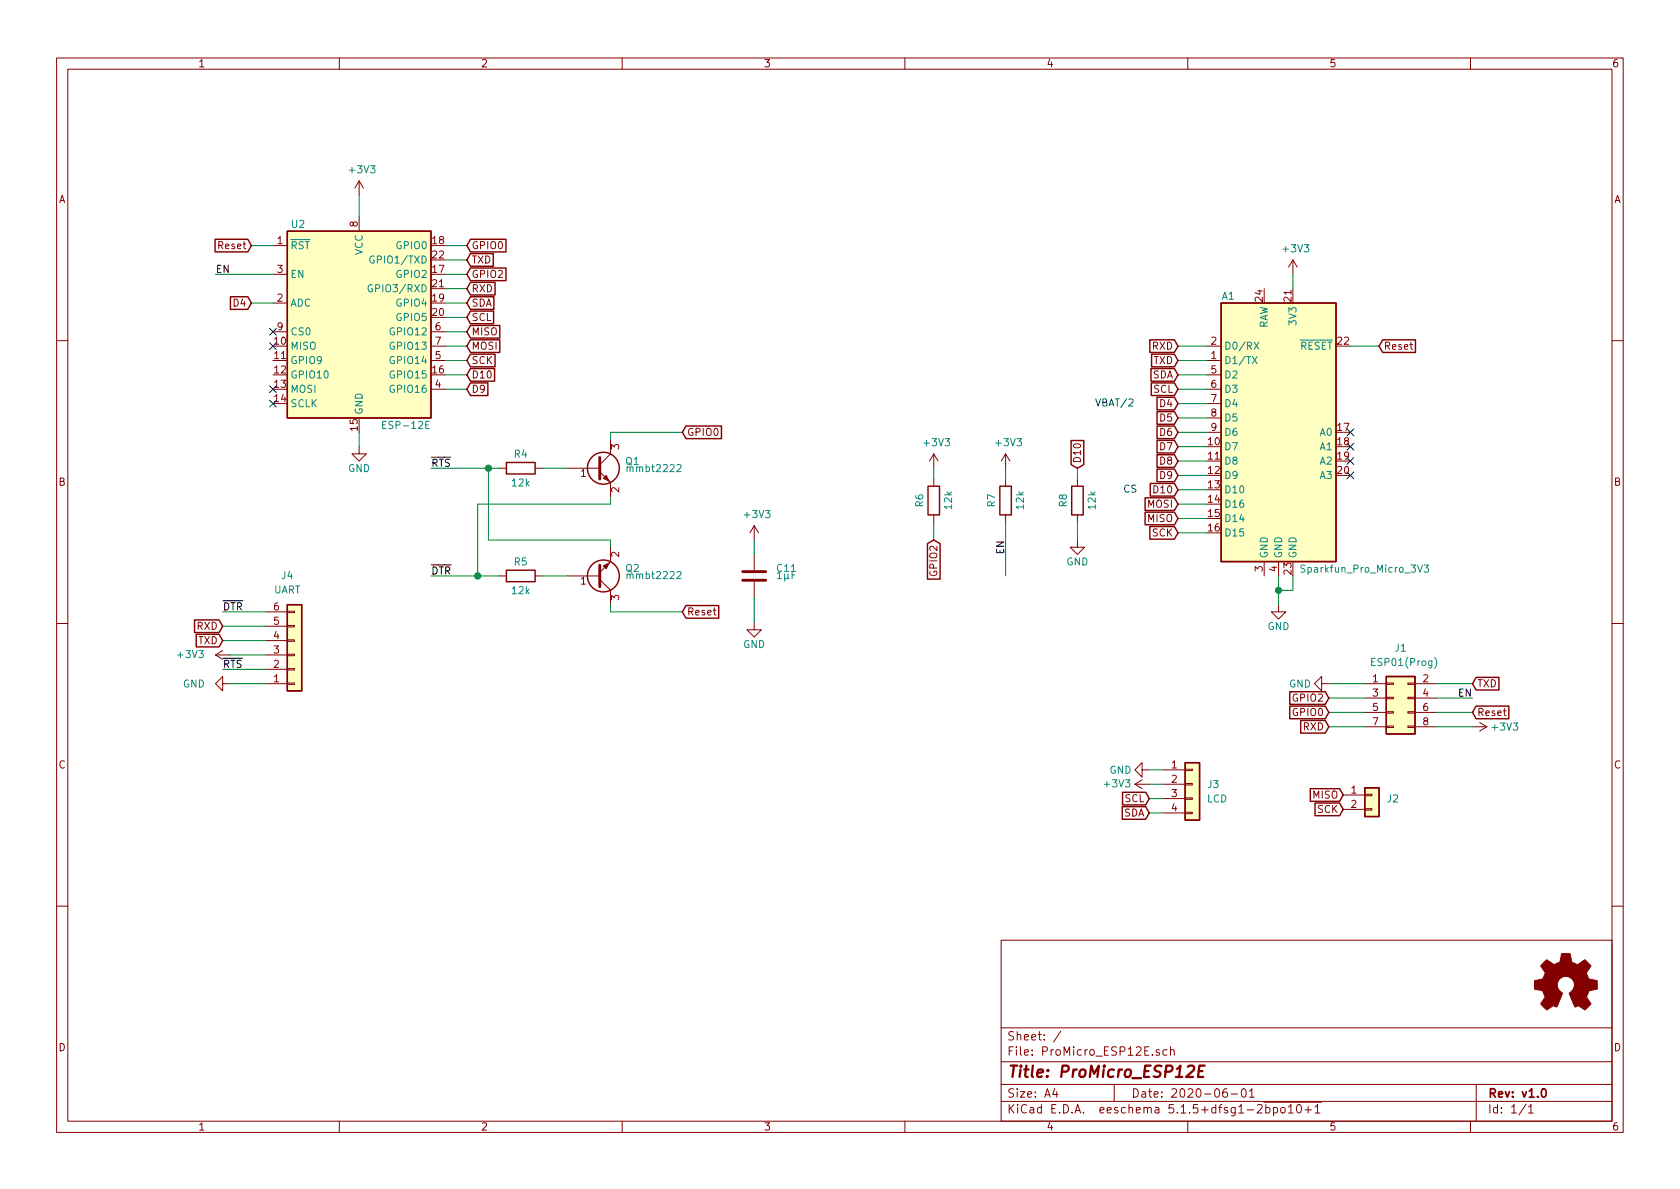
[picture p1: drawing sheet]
EESchema Schematic File Version 4
EELAYER 30 0
EELAYER END
$Descr A4 11693 8268
encoding utf-8
Sheet 1 1
Title "ProMicro_ESP12E"
Date "2020-06-01"
Rev "v1.0"
Comp ""
Comment1 ""
Comment2 ""
Comment3 ""
Comment4 ""
$EndDescr
Wire Wire Line
	9400 2400 9600 2400
Text GLabel 9600 2400 2    50   Input ~ 0
Reset
$Comp
L power:+3V3 #PWR0102
U 1 1
P 9000 1900
F 0 "#PWR0102" H 9000 1750 50  0001 C CNN
F 1 "+3V3" H 9020 2080 50  0000 C CNN
F 2 "" H 9000 1900 50  0001 C CNN
F 3 "" H 9000 1900 50  0001 C CNN
	1    9000 1900
	1    0    0    -1  
$EndComp
Wire Wire Line
	9000 1900 9000 2000
Text GLabel 8200 3200 0    50   Input ~ 0
D8
Wire Wire Line
	8200 3200 8400 3200
Wire Wire Line
	8200 3100 8400 3100
Wire Wire Line
	8200 3300 8400 3300
Text GLabel 8200 3300 0    50   Input ~ 0
D9
$Comp
L MCU_Module:Sparkfun_Pro_Micro_3V3 A1
U 1 1
P 8900 3000
F 0 "A1" H 8550 3950 50  0000 C CNN
F 1 "Sparkfun_Pro_Micro_3V3" H 9500 2050 50  0000 C CNN
F 2 "Module:Sparkfun_Pro_Micro" H 8900 3000 50  0001 C CIN
F 3 "https://www.sparkfun.com/products/12587" H 8900 2000 50  0001 C CNN
	1    8900 3000
	1    0    0    -1  
$EndComp
Wire Wire Line
	8200 2400 8400 2400
Wire Wire Line
	8200 2700 8400 2700
Wire Wire Line
	8200 2600 8400 2600
Wire Wire Line
	8200 2500 8400 2500
Wire Wire Line
	8200 3700 8400 3700
Wire Wire Line
	8200 3600 8400 3600
Wire Wire Line
	8200 3500 8400 3500
Wire Wire Line
	8200 2900 8400 2900
Text GLabel 8200 3100 0    50   Input ~ 0
D7
Wire Wire Line
	8200 3000 8400 3000
Text GLabel 8200 3000 0    50   Input ~ 0
D6
Text GLabel 8200 2900 0    50   Input ~ 0
D5
Wire Wire Line
	8200 2800 8400 2800
Text GLabel 8200 2600 0    50   Input ~ 0
SDA
Text GLabel 8200 2700 0    50   Input ~ 0
SCL
Text GLabel 8200 2800 0    50   Input ~ 0
D4
Text GLabel 8200 2500 0    50   Input ~ 0
TXD
Text GLabel 8200 2400 0    50   Input ~ 0
RXD
Text Notes 7900 2830 2    50   ~ 0
VBAT/2
Wire Wire Line
	8200 3400 8400 3400
Text GLabel 8200 3700 0    50   Input ~ 0
SCK
Text GLabel 8200 3400 0    50   Input ~ 0
D10
Text GLabel 8200 3500 0    50   Input ~ 0
MOSI
$Comp
L power:GND #PWR0101
U 1 1
P 8900 4200
F 0 "#PWR0101" H 8900 3950 50  0001 C CNN
F 1 "GND" H 8900 4050 50  0000 C CNN
F 2 "" H 8900 4200 50  0001 C CNN
F 3 "" H 8900 4200 50  0001 C CNN
	1    8900 4200
	1    0    0    -1  
$EndComp
Wire Wire Line
	9000 4000 9000 4100
Wire Wire Line
	8900 4000 8900 4100
Wire Wire Line
	8900 4100 8900 4200
Wire Wire Line
	9000 4100 8900 4100
Connection ~ 8900 4100
$Comp
L Graphic:Logo_Open_Hardware_Small LOGO1
U 1 1
P 10900 6850
F 0 "LOGO1" H 10900 7125 50  0001 C CNN
F 1 "Logo_Open_Hardware_Small" H 10900 6625 50  0001 C CNN
F 2 "Symbol:OSHW-Symbol_6.7x6mm_SilkScreen" H 10900 6850 50  0001 C CNN
F 3 "~" H 10900 6850 50  0001 C CNN
	1    10900 6850
	1    0    0    -1  
$EndComp
$Comp
L RF_Module:ESP-12E U2
U 1 1
P 2500 2300
F 0 "U2" H 2075 3050 50  0000 C CNN
F 1 "ESP-12E" H 2825 1650 50  0000 C CNN
F 2 "RF_Module:ESP-12E" H 2500 2300 50  0001 C CNN
F 3 "http://wiki.ai-thinker.com/_media/esp8266/esp8266_series_modules_user_manual_v1.1.pdf" H 2150 2400 50  0001 C CNN
	1    2500 2300
	1    0    0    -1  
$EndComp
$Comp
L power:GND #PWR0103
U 1 1
P 2500 3100
F 0 "#PWR0103" H 2500 2850 50  0001 C CNN
F 1 "GND" H 2500 2950 50  0000 C CNN
F 2 "" H 2500 3100 50  0001 C CNN
F 3 "" H 2500 3100 50  0001 C CNN
	1    2500 3100
	1    0    0    -1  
$EndComp
Wire Wire Line
	2500 3100 2500 3000
Text GLabel 3250 2500 2    50   Input ~ 0
SCK
$Comp
L Connector_Generic:Conn_02x04_Odd_Even J1
U 1 1
P 9700 4850
F 0 "J1" H 9750 5200 50  0000 C CNN
F 1 "ESP01(Prog)" H 9775 5100 50  0000 C CNN
F 2 "Connector_PinHeader_2.54mm:PinHeader_2x04_P2.54mm_Vertical" H 9700 4850 50  0001 C CNN
F 3 "~" H 9700 4850 50  0001 C CNN
	1    9700 4850
	1    0    0    -1  
$EndComp
Text GLabel 3250 2400 2    50   Input ~ 0
MOSI
Text GLabel 3250 2300 2    50   Input ~ 0
MISO
Text GLabel 3250 2600 2    50   Input ~ 0
D10
Text GLabel 1750 2100 0    50   Input ~ 0
D4
Text GLabel 1750 1700 0    50   Input ~ 0
Reset
$Comp
L power:+3V3 #PWR0104
U 1 1
P 8000 5450
F 0 "#PWR0104" H 8000 5300 50  0001 C CNN
F 1 "+3V3" V 8000 5675 50  0000 C CNN
F 2 "" H 8000 5450 50  0001 C CNN
F 3 "" H 8000 5450 50  0001 C CNN
	1    8000 5450
	0    -1   -1   0   
$EndComp
Wire Wire Line
	2500 1500 2500 1350
Text GLabel 3250 1800 2    50   Input ~ 0
TXD
Text GLabel 3250 2000 2    50   Input ~ 0
RXD
Wire Wire Line
	3250 2000 3100 2000
Wire Wire Line
	3100 1800 3250 1800
Wire Wire Line
	1900 2100 1750 2100
Wire Wire Line
	1750 1700 1900 1700
Text GLabel 3250 2700 2    50   Input ~ 0
D9
Wire Wire Line
	3250 2300 3100 2300
Wire Wire Line
	3100 2400 3250 2400
Wire Wire Line
	3250 2500 3100 2500
Wire Wire Line
	3100 2600 3250 2600
$Comp
L power:GND #PWR0105
U 1 1
P 9250 4750
F 0 "#PWR0105" H 9250 4500 50  0001 C CNN
F 1 "GND" V 9250 4550 50  0000 C CNN
F 2 "" H 9250 4750 50  0001 C CNN
F 3 "" H 9250 4750 50  0001 C CNN
	1    9250 4750
	0    1    1    0   
$EndComp
Text GLabel 10250 4750 2    50   Input ~ 0
TXD
Text GLabel 9250 5050 0    50   Input ~ 0
RXD
Text GLabel 3250 1900 2    50   Input ~ 0
GPIO2
Text GLabel 9250 4850 0    50   Input ~ 0
GPIO2
Text GLabel 3250 1700 2    50   Input ~ 0
GPIO0
Text GLabel 9250 4950 0    50   Input ~ 0
GPIO0
$Comp
L power:+3V3 #PWR0106
U 1 1
P 10250 5050
F 0 "#PWR0106" H 10250 4900 50  0001 C CNN
F 1 "+3V3" V 10250 5275 50  0000 C CNN
F 2 "" H 10250 5050 50  0001 C CNN
F 3 "" H 10250 5050 50  0001 C CNN
	1    10250 5050
	0    1    1    0   
$EndComp
Text GLabel 10250 4950 2    50   Input ~ 0
Reset
Wire Wire Line
	9500 4750 9250 4750
Wire Wire Line
	9250 4850 9500 4850
Wire Wire Line
	9250 4950 9500 4950
Wire Wire Line
	9250 5050 9500 5050
Wire Wire Line
	10000 5050 10250 5050
Wire Wire Line
	10250 4950 10000 4950
Wire Wire Line
	10000 4850 10250 4850
Wire Wire Line
	10250 4750 10000 4750
Text Notes 7920 3430 2    50   ~ 0
CS
$Comp
L Connector_Generic:Conn_01x02 J2
U 1 1
P 9550 5525
F 0 "J2" H 9650 5500 50  0000 L CNN
F 1 "Conn_01x02" H 9650 5450 50  0001 L CNN
F 2 "Connector_PinHeader_2.54mm:PinHeader_1x02_P2.54mm_Vertical" H 9550 5525 50  0001 C CNN
F 3 "~" H 9550 5525 50  0001 C CNN
	1    9550 5525
	1    0    0    -1  
$EndComp
Text GLabel 3250 2100 2    50   Input ~ 0
SDA
Wire Wire Line
	3250 2100 3100 2100
Wire Wire Line
	3100 2200 3250 2200
$Comp
L Connector_Generic:Conn_01x04 J3
U 1 1
P 8300 5450
F 0 "J3" H 8400 5450 50  0000 L CNN
F 1 "LCD" H 8400 5350 50  0000 L CNN
F 2 "Connector_PinSocket_2.54mm:PinSocket_1x04_P2.54mm_Vertical" H 8300 5450 50  0001 C CNN
F 3 "~" H 8300 5450 50  0001 C CNN
	1    8300 5450
	1    0    0    -1  
$EndComp
$Comp
L power:GND #PWR0107
U 1 1
P 8000 5350
F 0 "#PWR0107" H 8000 5100 50  0001 C CNN
F 1 "GND" V 8000 5150 50  0000 C CNN
F 2 "" H 8000 5350 50  0001 C CNN
F 3 "" H 8000 5350 50  0001 C CNN
	1    8000 5350
	0    1    1    0   
$EndComp
Text GLabel 3250 2200 2    50   Input ~ 0
SCL
Text GLabel 8000 5550 0    50   Input ~ 0
SCL
Text GLabel 8000 5650 0    50   Input ~ 0
SDA
Wire Wire Line
	8000 5650 8100 5650
Wire Wire Line
	8100 5550 8000 5550
Wire Wire Line
	8000 5450 8100 5450
Wire Wire Line
	8100 5350 8000 5350
$Comp
L power:+3V3 #PWR0108
U 1 1
P 2500 1350
F 0 "#PWR0108" H 2500 1200 50  0001 C CNN
F 1 "+3V3" H 2520 1530 50  0000 C CNN
F 2 "" H 2500 1350 50  0001 C CNN
F 3 "" H 2500 1350 50  0001 C CNN
	1    2500 1350
	1    0    0    -1  
$EndComp
Wire Wire Line
	3250 1900 3100 1900
Wire Wire Line
	3100 1700 3250 1700
Text GLabel 9350 5525 0    50   Input ~ 0
MISO
Text GLabel 9350 5625 0    50   Input ~ 0
SCK
Wire Wire Line
	3250 2700 3100 2700
NoConn ~ 9400 3300
NoConn ~ 9400 3200
NoConn ~ 9400 3100
NoConn ~ 9400 3000
Text Label 10250 4850 2    50   ~ 0
EN
Wire Wire Line
	1500 1900 1900 1900
Text Label 1500 1900 0    50   ~ 0
EN
$Comp
L Connector_Generic:Conn_01x06 J4
U 1 1
P 2050 4550
F 0 "J4" H 2000 4000 50  0000 C CNN
F 1 "UART" H 2000 4100 50  0000 C CNN
F 2 "Connector_PinSocket_2.54mm:PinSocket_1x06_P2.54mm_Vertical" H 2050 4550 50  0001 C CNN
F 3 "~" H 2050 4550 50  0001 C CNN
	1    2050 4550
	1    0    0    1   
$EndComp
$Comp
L power:GND #PWR0123
U 1 1
P 1600 4750
F 0 "#PWR0123" H 1600 4500 50  0001 C CNN
F 1 "GND" V 1600 4500 50  0000 C CNN
F 2 "" H 1600 4750 50  0001 C CNN
F 3 "" H 1600 4750 50  0001 C CNN
	1    1600 4750
	0    1    1    0   
$EndComp
$Comp
L power:+3V3 #PWR0124
U 1 1
P 1600 4550
F 0 "#PWR0124" H 1600 4400 50  0001 C CNN
F 1 "+3V3" V 1600 4825 50  0000 C CNN
F 2 "" H 1600 4550 50  0001 C CNN
F 3 "" H 1600 4550 50  0001 C CNN
	1    1600 4550
	0    -1   -1   0   
$EndComp
Wire Wire Line
	1600 4550 1850 4550
Wire Wire Line
	1850 4750 1600 4750
Wire Wire Line
	1850 4650 1550 4650
Wire Wire Line
	1850 4250 1550 4250
Text Label 1550 4250 0    50   ~ 0
~DTR
Text Label 1550 4650 0    50   ~ 0
~RTS
Text GLabel 1550 4350 0    50   Input ~ 0
RXD
Text GLabel 1550 4450 0    50   Input ~ 0
TXD
Wire Wire Line
	1550 4350 1850 4350
Wire Wire Line
	1850 4450 1550 4450
$Comp
L Device:C C11
U 1 1
P 5250 4000
F 0 "C11" H 5100 3950 50  0000 R CNN
F 1 "1µF" H 5100 4000 50  0000 R CNN
F 2 "Capacitor_SMD:C_0603_1608Metric" H 5288 3850 50  0001 C CNN
F 3 "~" H 5250 4000 50  0001 C CNN
	1    5250 4000
	-1   0    0    1   
$EndComp
$Comp
L power:+3V3 #PWR0125
U 1 1
P 5250 3750
F 0 "#PWR0125" H 5250 3600 50  0001 C CNN
F 1 "+3V3" H 5270 3930 50  0000 C CNN
F 2 "" H 5250 3750 50  0001 C CNN
F 3 "" H 5250 3750 50  0001 C CNN
	1    5250 3750
	1    0    0    -1  
$EndComp
$Comp
L power:GND #PWR0126
U 1 1
P 5250 4325
F 0 "#PWR0126" H 5250 4075 50  0001 C CNN
F 1 "GND" H 5250 4175 50  0000 C CNN
F 2 "" H 5250 4325 50  0001 C CNN
F 3 "" H 5250 4325 50  0001 C CNN
	1    5250 4325
	1    0    0    -1  
$EndComp
$Comp
L Device:R R5
U 1 1
P 3625 4000
F 0 "R5" V 3525 4000 50  0000 C CNN
F 1 "12k" V 3725 4000 50  0000 C CNN
F 2 "Resistor_SMD:R_0603_1608Metric" V 3555 4000 50  0001 C CNN
F 3 "~" H 3625 4000 50  0001 C CNN
	1    3625 4000
	0    1    1    0   
$EndComp
$Comp
L Device:R R4
U 1 1
P 3625 3250
F 0 "R4" V 3525 3250 50  0000 C CNN
F 1 "12k" V 3725 3250 50  0000 C CNN
F 2 "Resistor_SMD:R_0603_1608Metric" V 3555 3250 50  0001 C CNN
F 3 "~" H 3625 3250 50  0001 C CNN
	1    3625 3250
	0    1    1    0   
$EndComp
Wire Wire Line
	3775 4000 3950 4000
Wire Wire Line
	3950 3250 3775 3250
Wire Wire Line
	3475 4000 3325 4000
Wire Wire Line
	3475 3250 3400 3250
Wire Wire Line
	4250 3450 4250 3500
Wire Wire Line
	4250 3500 3325 3500
Wire Wire Line
	3325 3500 3325 4000
Connection ~ 3325 4000
Wire Wire Line
	4250 3800 4250 3750
Wire Wire Line
	4250 3750 3400 3750
Wire Wire Line
	3400 3750 3400 3250
Connection ~ 3400 3250
Wire Wire Line
	4250 4200 4250 4250
Wire Wire Line
	4250 4250 4750 4250
Wire Wire Line
	4250 3050 4250 3000
Wire Wire Line
	4250 3000 4750 3000
Wire Wire Line
	3000 4000 3325 4000
Wire Wire Line
	3000 3250 3400 3250
Text Label 3000 4000 0    50   ~ 0
~DTR
Text Label 3000 3250 0    50   ~ 0
~RTS
Text GLabel 4750 3000 2    50   Input ~ 0
GPIO0
Text GLabel 4750 4250 2    50   Input ~ 0
Reset
$Comp
L Device:R R6
U 1 1
P 6500 3475
F 0 "R6" V 6400 3475 50  0000 C CNN
F 1 "12k" V 6600 3475 50  0000 C CNN
F 2 "Resistor_SMD:R_0603_1608Metric" V 6430 3475 50  0001 C CNN
F 3 "~" H 6500 3475 50  0001 C CNN
	1    6500 3475
	1    0    0    -1  
$EndComp
$Comp
L Device:R R7
U 1 1
P 7000 3475
F 0 "R7" V 6900 3475 50  0000 C CNN
F 1 "12k" V 7100 3475 50  0000 C CNN
F 2 "Resistor_SMD:R_0603_1608Metric" V 6930 3475 50  0001 C CNN
F 3 "~" H 7000 3475 50  0001 C CNN
	1    7000 3475
	1    0    0    -1  
$EndComp
$Comp
L power:+3V3 #PWR0129
U 1 1
P 6500 3250
F 0 "#PWR0129" H 6500 3100 50  0001 C CNN
F 1 "+3V3" H 6520 3430 50  0000 C CNN
F 2 "" H 6500 3250 50  0001 C CNN
F 3 "" H 6500 3250 50  0001 C CNN
	1    6500 3250
	1    0    0    -1  
$EndComp
$Comp
L power:+3V3 #PWR0130
U 1 1
P 7000 3250
F 0 "#PWR0130" H 7000 3100 50  0001 C CNN
F 1 "+3V3" H 7020 3430 50  0000 C CNN
F 2 "" H 7000 3250 50  0001 C CNN
F 3 "" H 7000 3250 50  0001 C CNN
	1    7000 3250
	1    0    0    -1  
$EndComp
Text GLabel 6500 3750 3    50   Input ~ 0
GPIO2
Text Label 7000 3750 3    50   ~ 0
EN
Wire Wire Line
	7000 3625 7000 4000
Wire Wire Line
	6500 3625 6500 3750
Wire Wire Line
	6500 3250 6500 3325
Wire Wire Line
	7000 3250 7000 3325
$Comp
L Device:Q_NPN_BEC Q1
U 1 1
P 4150 3250
F 0 "Q1" H 4350 3300 50  0000 L CNN
F 1 "mmbt2222" H 4350 3250 50  0000 L CNN
F 2 "Package_TO_SOT_SMD:SOT-23" H 4350 3350 50  0001 C CNN
F 3 "~" H 4150 3250 50  0001 C CNN
	1    4150 3250
	1    0    0    -1  
$EndComp
$Comp
L Device:Q_NPN_BEC Q2
U 1 1
P 4150 4000
F 0 "Q2" H 4350 3950 50  0000 L CNN
F 1 "mmbt2222" H 4350 4000 50  0000 L CNN
F 2 "Package_TO_SOT_SMD:SOT-23" H 4350 4100 50  0001 C CNN
F 3 "~" H 4150 4000 50  0001 C CNN
	1    4150 4000
	1    0    0    1   
$EndComp
$Comp
L Device:R R8
U 1 1
P 7500 3475
F 0 "R8" V 7400 3475 50  0000 C CNN
F 1 "12k" V 7600 3475 50  0000 C CNN
F 2 "Resistor_SMD:R_0603_1608Metric" V 7430 3475 50  0001 C CNN
F 3 "~" H 7500 3475 50  0001 C CNN
	1    7500 3475
	1    0    0    -1  
$EndComp
Wire Wire Line
	7500 3625 7500 3750
Wire Wire Line
	7500 3250 7500 3325
Text GLabel 7500 3250 1    50   Input ~ 0
D10
$Comp
L power:GND #PWR0131
U 1 1
P 7500 3750
F 0 "#PWR0131" H 7500 3500 50  0001 C CNN
F 1 "GND" H 7500 3600 50  0000 C CNN
F 2 "" H 7500 3750 50  0001 C CNN
F 3 "" H 7500 3750 50  0001 C CNN
	1    7500 3750
	1    0    0    -1  
$EndComp
Wire Wire Line
	5250 3750 5250 3850
Wire Wire Line
	5250 4150 5250 4325
NoConn ~ 1900 2800
NoConn ~ 1900 2700
NoConn ~ 1900 2400
NoConn ~ 1900 2300
Text GLabel 8200 3600 0    50   Input ~ 0
MISO
$EndSCHEMATC
